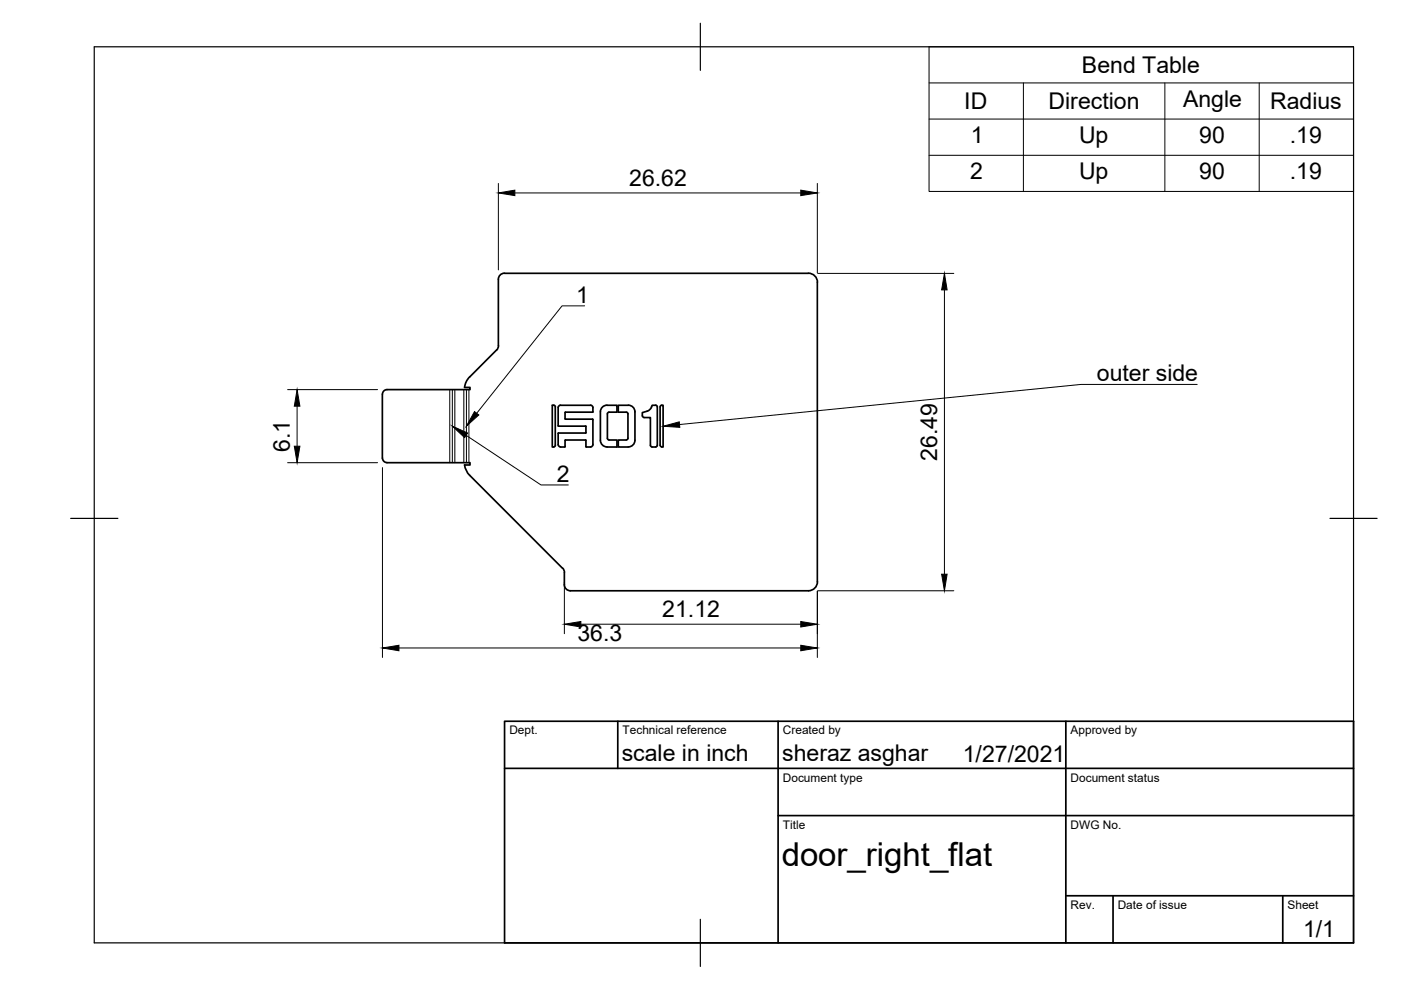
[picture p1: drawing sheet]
<svg xmlns="http://www.w3.org/2000/svg" width="297mm" height="210mm" viewBox="0 0 297 210" stroke-linecap="round" stroke-linejoin="round" font-family="sans-serif">
<!-- layer: Visible -->
<g fill="none" stroke="#000" stroke-width=".36">
<path d="M106.9 57.9h64.5M106.9 57.9a1.28 1.28 0 0 0-1.2 1.3v14.1M171.4 57.9a1.92 1.92 0 0 1 1.9 1.9M173.3 59.9v63.5M99.6 79.9l-.6 .8-.5 1.4M105.3 74.2l-5.7 5.7M105.7 73.3l-.4 .9M81.1 83.6v13.5M81.1 97.1a.96 .96 0 0 0 1 1M82 98.1h17.7v.5h-1.2l.5 1.4 .6 .8M98.5 82.1h1.2v.5h-17.7a.96 .96 0 0 0-.9 1M117.8 86.3l-.2-.3-.5-.1v8.9l.5-.1 .2-.3-.1-8.1"/>
<path d="M118.4 90.4h5.7M119.8 93.4l-.1 1.4-1.1-.1-.3-.4M119.8 87.5v1.3M119.8 93.4l4.3-.1 .2 1.4 .9 .1 .4-.3 .1-.2M119.8 88.8l.1 .1M119.9 88.9h5.8v5.4M124.2 90.3v1.5h-5.8l-.1 2.5M125.7 87.3v-.9l-.2-.4h-6.9l-.3 .4 .1 3.9M125.7 87.3l-5.9 .2M127.3 87.3v6a1.44 1.44 0 0 0 1.4 1.5h2.1v-1.5h-1.7l-.3-.2v-5.4M127.3 87.3a1.38 1.38 0 0 1 1.4-1.4h2.1v1.5h-1.7l-.3 .3M134.6 87.3a1.38 1.38 0 0 0-1.4-1.4h-2.1v1.5h1.7l.3 .3"/>
<path d="M134.6 87.3v6a1.44 1.44 0 0 1-1.4 1.5h-2.1v-1.5h1.7l.3-.2v-5.4M136.2 88.2l.4 .3h1.3v5.9l.2 .3 .9 .1M139 85.9h-.7l-.3 .7a2.32 2.32 0 0 1-1.8 .9v.7M139 85.9l.4 .4M139.4 86.3v8.1l-.4 .4M140 86.3v8.1M140 86.3l.1-.3 .5-.1v8.9l-.5-.1-.1-.3M99.6 100.8l19.7 19.7M119.3 120.5l.4 .9M119.7 121.4v2.6a1.28 1.28 0 0 0 1.2 1.3M120.9 125.3h50.5M173.3 123.3a1.92 1.92 0 0 1-1.9 2"/>
</g>
<!-- layer: Center Lines -->
<path d="M95.9 82.6v15.5M98.9 82.6v15.5" fill="none" stroke="#000" stroke-width=".21"/>
<!-- layer: Visible Narrow -->
<path d="M95.4 82.6v15.5M96.4 82.6v15.5M98.3 82.6v15.5M99.4 82.6v15.5" fill="none" stroke="#000" stroke-width=".21"/>
<!-- layer: Border -->
<path d="M20 9.9h267v190h-267zM148.5 4.9v10M15 109.9h10M282 109.9h10M148.5 194.9v10" fill="none" stroke="#000" stroke-width=".25"/>
<!-- layer: TitleBlock -->
<path d="M107 152.9h180v47h-180zM131 152.9v10M165 152.9v47M226 152.9v47M107 162.9h180M165 172.9h122M226 189.9h61M236 189.9v10M272 189.9v10" fill="none" stroke="#000" stroke-width=".36"/>
<!-- layer: BOM -->
<path d="M197 9.9h90v30.7h-90zM197 17.6h90M217 17.6v23M247 17.6v23M267 17.6v23M197 25.2h90M197 32.9h90M124 64.8h-4.8l-18.1 22.8M98.8 92.3l15.9 10.5h5.8" fill="none" stroke="#000" stroke-width=".21"/>
<path d="M95.9 90.4l3.2 1.4-.6 1zM100.6 87.3l.9 .7-2.6 2.4z" fill="#000" stroke="#000" stroke-width=".21"/>
<!-- layer: Dimensions -->
<g fill="none" stroke="#000" stroke-width=".21">
<path d="M105.7 38.9v18.3M173.3 38.9v19M109.2 40.9h60.6M173.4 58h28.8M200.2 61.5v60.2M61 98.1h19.1M61 82.6h19.1M63 86.1v8.5M81.1 99.1v40.3M84.6 137.4h85.2M119.7 123.4v11M123.1 132.3h46.7"/>
<path d="M173.3 125.3v14.1M173.4 125.3h28.8"/>
</g>
<path d="M105.7 40.9l3.5-.6v1.2zM169.8 40.3l3.5 .6-3.5 .6zM200.2 58l.6 3.5h-1.2zM62.4 94.6h1.2l-.6 3.5zM63 82.6l.6 3.5h-1.2zM81.1 137.4l3.5-.6v1.2zM119.7 132.3l3.4-.5v1.1zM169.8 136.8l3.5 .6-3.5 .6zM169.8 131.8l3.5 .5-3.5 .6zM199.6 121.7h1.2l-.6 3.6z" fill="#000" stroke="#000" stroke-width=".21"/>
<!-- layer: Annotations -->
<path d="M140.6 90.4l3.4-1 .1 1.2z" fill="#000" stroke="#000" stroke-width=".21"/>
<path d="M253.8 81.5h-24.6l-85.1 8.5" fill="none" stroke="#000" stroke-width=".21"/>
<text font-size="7" x="165.7" y="183.5">door_right_flat</text>
<g font-size="4.9">
<text x="229.4" y="15.5">Bend Table</text>
<text x="204.4" y="23.2">ID</text>
<text x="222.3" y="23.1">Direction</text>
<text x="250.8" y="22.7">Angle</text>
<text x="269.3" y="23.1">Radius</text>
<text x="205.8" y="30.3">1</text>
<text x="228.8" y="30.3">Up</text>
<text x="254.3" y="30.3">90</text>
<text x="273.5" y="30.3">.19</text>
<text x="133.4" y="39.3">26.62</text>
<text x="205.7" y="37.9">2</text>
<text x="228.8" y="37.9">Up</text>
<text x="254.3" y="37.9">90</text>
<text x="273.5" y="37.9">.19</text>
<text x="122.1" y="64.1">1</text>
<text x="232.6" y="80.8">outer side</text>
<text x="61.4" y="95.8" transform="rotate(-90 61.4 95.8)">6.1</text>
<text x="198.7" y="97.7" transform="rotate(-90 198.7 97.7)">26.49</text>
<text x="118" y="102.1">2</text>
<text x="140.4" y="130.8">21.12</text>
<text x="122.4" y="135.8">36.3</text>
<text x="131.8" y="161.4">scale in inch</text>
<text x="165.8" y="161.4">sheraz asghar</text>
<text x="204.1" y="161.5">1/27/2021</text>
<text x="276.3" y="198.6">1/1</text>
</g>
<g font-size="2.5">
<text x="108" y="155.7">Dept.</text>
<text x="132" y="155.7">Technical reference</text>
<text x="166" y="155.7">Created by</text>
<text x="227" y="155.7">Approved by</text>
<text x="166" y="165.7">Document type</text>
<text x="227" y="165.7">Document status</text>
<text x="166" y="175.7">Title</text>
<text x="227" y="175.7">DWG No.</text>
<text x="227" y="192.7">Rev.</text>
<text x="237" y="192.7">Date of issue</text>
<text x="273" y="192.7">Sheet</text>
</g>
</svg>
